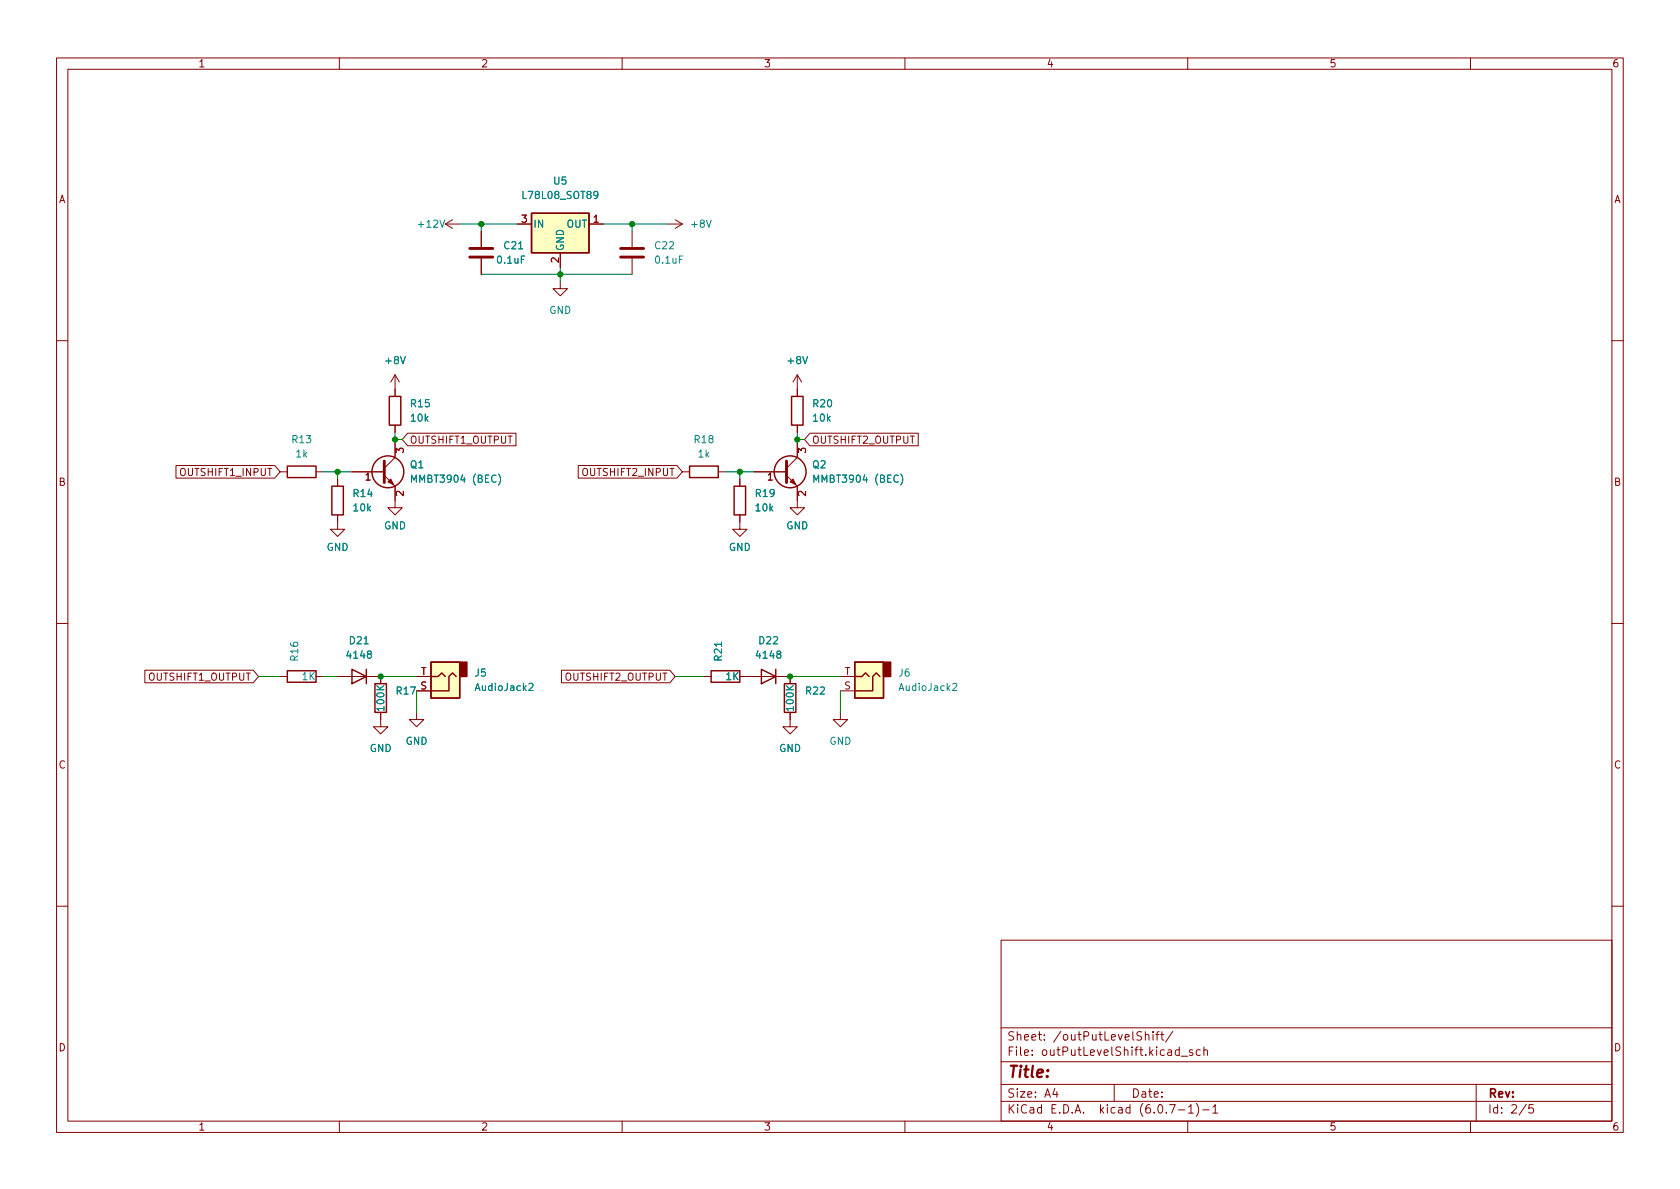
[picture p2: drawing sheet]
<svg xmlns="http://www.w3.org/2000/svg" width="297mm" height="210mm" viewBox="0 0 297 210" stroke-linecap="round" stroke-linejoin="round" font-family="sans-serif">
<g fill="none" stroke="#840000" stroke-width=".18">
<path d="M10 10.2h277v190.1h-277zM12 12.2h273v186.1h-273zM60 10.2v2M110 10.2v2M160 10.2v2M210 10.2v2M260 10.2v2M78.7 39.6l1.3 .8M78.7 39.6h2.6M80 38.9l-1.3 .7M91.4 39.6h2.6M104.1 39.6h2.6"/>
<path d="M118.1 39.6h2.5M119.4 38.9l1.2 .7M120.6 39.6l-1.2 .8M85.1 40.9v2.8M85.1 45.7v2.8M99.1 49.8v1.2h1.2l-1.2 1.3-1.3-1.3h1.3M99.1 44.7v2.5M111.8 40.9v2.8M111.8 45.7v2.8M10 60.2h2M69.8 66.3l-.7 1.3M69.8 66.3v3.8"/>
<path d="M69.8 75.2v1.2M69.8 78.4v2.5l-1.9 1.9M69.8 66.3l.8 1.3M72.1 76.6h19.1v2.2h-19.1l-1-1.1zM141 66.3l-.8 1.3M141 66.3v3.8M141 75.2v1.2M141 78.4v2.5l-1.9 1.9M141 66.3l.7 1.3M143.2 76.6h19.1v2.2h-19.1l-1-1.1zM285 60.2h2M31.1 82.3h17.5l.9 1.1-.9 1.1h-17.5z"/>
<path d="M49.5 83.4h1.3M55.9 83.4h1.2M59.7 91.1v2.5h1.3l-1.3 1.3-1.3-1.3h1.3M59.7 84.7v1.3M62.2 83.4h5.7M67.9 84.1l1.9 1.9v3.8h1.3l-1.3 1.3-1.2-1.3h1.2M102.2 82.3h17.5l.9 1.1-.9 1.1h-17.5zM120.6 83.4h1.3M127 83.4h1.3M130.8 91.1v2.5h1.3l-1.3 1.3-1.3-1.3h1.3M130.8 84.7v1.3M133.3 83.4h5.8"/>
<path d="M139.1 84.1l1.9 1.9v3.8h1.2l-1.2 1.3-1.3-1.3h1.3M10 110.2h2M25.6 118.5h19.2l.9 1.1-.9 1.1h-19.2zM49.5 119.6h1.3M55.9 119.6h1.2M59.7 119.6h7.6v1.3M73.7 119.6h2.5M99.3 118.5h19.1l1 1.1-1 1.1h-19.1zM124.5 119.6h1.2M130.8 119.6h8.9v1.3M148.6 119.6h2.5M285 110.2h2"/>
<path d="M67.3 126v2.5h1.3l-1.3 1.3-1.3-1.3h1.3M73.7 126v1.2h1.2l-1.2 1.3-1.3-1.3h1.3M73.7 122.2h2.5M139.7 126v2.5h1.3l-1.3 1.3-1.3-1.3h1.3M148.6 126v1.2h1.3l-1.3 1.3-1.3-1.3h1.3M148.6 122.2h2.5M10 160.2h2M177 166.3h108v32h-108zM285 160.2h2M60 198.3v2M110 198.3v2M160 198.3v2"/>
<path d="M177 194.8h108M177 191.8h108M177 187.8h108M177 181.8h108M186.5 192.5l-.4 1h1M186.9 193v1M197 191.8v3M201.9 182.5l-.6-.1-.2 .2v.4l.6 .3 .2 .3-.3 .3h-.6M202.5 183.1l.2-.2 .4 .1v.9M202.5 182.4v1.5M203.9 182.4v.2M203.9 182.9v1"/>
<path d="M204.4 182.9h.5M204.9 182.4l-.3 .2v1.3M205.2 182.9h.6M205.4 182.4v1.3l.4 .2M206.8 195.3h1l-.7 1.5M207.4 182.4l-1.3 1.9M208.4 196.3h1.1M208.5 185.7l-.4-.1-.3 .3v.4l.1 .3h.6M208.5 185.1v1.5M208.9 186.8h1.1M210 198.3v2M210.1 195.8l.5-.5v1.5"/>
<path d="M210.1 196.8h.9M210.9 185.7l-.4-.1-.2 .2 .1 .3 .5 .1v.4h-.6M211.5 195.1a1.72 1.72 0 0 1 0 2.3M212.2 185.7l-.4-.1-.3 .3v.4l.1 .3h.6M212.6 196.3h1.2M212.9 185.8l.2-.2 .3 .1 .1 .9M212.9 185.1v1.5M214.4 195.8l.5-.5v1.5M214.4 196.8h.9M260 198.3v2M261 191.8v6.5M269.9 195.3l-1.3 1.9"/>
<path d="M271.1 195.3h-.7l-.1 .7 .2-.1 .5 .1 .2 .2-.1 .5-.2 .1-.6-.1"/>
</g>
<g fill="#ffffc2" stroke="#ffffc2" stroke-width=".18">
<path d="M76.2 117.1h5.1v6.3h-5.1z"/>
<path d="M94 37.7h10.1v7h-10.1z"/>
<path d="M151.1 117.1h5.1v6.3h-5.1z"/>
</g>
<g fill="none" stroke="#840000" stroke-width=".25">
<path d="M94 37.7h10.1v7h-10.1zM68.8 70.1h2.1v5.1h-2.1zM140 70.1h2v5.1h-2zM50.8 82.4h5.1v2h-5.1zM58.7 86h2v5.1h-2zM121.9 82.4h5.1v2h-5.1zM129.8 86h2v5.1h-2zM50.8 118.6h5.1v2h-5.1zM62.2 118.4l2.6 1.2-2.6 1.3zM64.8 118.4v2.5M76.2 117.1h5.1v6.3h-5.1zM76.2 119.6h1.3l.6-.6 .6 .6"/>
<path d="M80.6 119.6l-.6-.6-.6 .6v2.6h-3.2M125.7 118.6h5.1v2h-5.1zM134.6 118.4l2.6 1.2-2.6 1.3zM137.2 118.4v2.5M151.1 117.1h5.1v6.3h-5.1zM151.1 119.6h1.3l.6-.6 .7 .6M155.6 119.6l-.7-.6-.6 .6v2.6h-3.2M66.3 120.9h2v5.1h-2zM138.7 120.9h2v5.1h-2z"/>
<circle cx="68.6" cy="83.4" r="2.82"/>
<circle cx="139.7" cy="83.4" r="2.82"/>
</g>
<g fill="#840000" stroke="#840000" stroke-width=".25">
<path d="M81.3 117.1h1.2v2.5h-1.2z"/>
<path d="M156.2 117.1h1.3v2.5h-1.3z"/>
</g>
<path d="M72.8 85.3v-1.3l.4 .9 .4-.9v1.3M88.1 83.8a1.46 1.46 0 0 1 0 2M143.9 85.3v-1.3l.4 .9 .4-.9v1.3M159.3 83.8a1.46 1.46 0 0 1 0 2M93.5 121l.5-.2 .2 .4-.7 .9h.7M168.4 121l.5-.2 .3 .4-.8 .9h.8" fill="none" stroke="#008484" stroke-width=".18"/>
<path d="M83.1 45.5h4M83.1 43.9h4M109.7 45.5h4.1M109.7 43.9h4.1M67.9 81.5v3.8M139.1 81.5v3.8" fill="none" stroke="#840000" stroke-width=".51"/>
<g fill="#840000" stroke="#840000" stroke-width=".18">
<path d="M68.6 85.2l.5-.5 .5 1z"/>
<path d="M139.7 85.2l.5-.5 .5 1z"/>
</g>
<g fill="none" stroke="#008400" stroke-width=".18">
<path d="M81.3 39.6h10.1M85.1 39.6v1.3M106.7 39.6h11.4M111.8 39.6v1.3M85.1 48.5h26.7M99.1 47.2v2.6M69.8 77.7h1.3M69.8 76.4v2M141 77.7h1.2M141 76.4v2M57.1 83.4h5.1M59.7 83.4v1.3"/>
<path d="M128.3 83.4h5M130.8 83.4v1.3M45.7 119.6h3.8M57.1 119.6h2.6M67.3 119.6h6.4M119.4 119.6h5.1M139.7 119.6h8.9M73.7 122.2v3.8M148.6 122.2v3.8"/>
</g>
<g fill="#008400" stroke="#008400" stroke-width=".18">
<circle cx="111.8" cy="39.6" r=".46"/>
<circle cx="130.8" cy="83.4" r=".46"/>
<circle cx="139.7" cy="119.6" r=".46"/>
<circle cx="99.1" cy="48.5" r=".46"/>
<circle cx="141" cy="77.7" r=".46"/>
<circle cx="69.8" cy="77.7" r=".46"/>
<circle cx="59.7" cy="83.4" r=".46"/>
<circle cx="67.3" cy="119.6" r=".46"/>
<circle cx="85.1" cy="39.6" r=".46"/>
</g>
<text font-size="2.8" fill="#840000" x="178" y="190.6">Title:</text>
<g font-size="2.1" fill="#840000">
<text x="178" y="184">Sheet: /outPutLevelShift/</text>
<text x="178" y="186.7">File: outPutLevelShift.kicad_sch</text>
<text x="178" y="196.9">KiCad E.D.A. kicad (6.0.7-1)-1</text>
<text x="178" y="194.1">Size: A4</text>
<text x="200" y="194.1">Date:</text>
<text x="263" y="194.1">Rev:</text>
<text x="263" y="196.9">Id: 2/5</text>
</g>
<g font-size="1.8" fill="#840000">
<text x="35" y="11.9">1</text>
<text x="85" y="11.9">2</text>
<text x="135" y="11.9">3</text>
<text x="185" y="11.9">4</text>
<text x="235" y="11.9">5</text>
<text x="285" y="11.9">6</text>
<text x="10.3" y="35.9">A</text>
<text x="285.3" y="35.9">A</text>
<text x="92.2" y="39.4">3</text>
<text x="104.9" y="39.4">1</text>
<text x="98.8" y="46.5" transform="rotate(-90 98.8 46.5)">2</text>
<text x="71.4" y="80.1" transform="rotate(-90 71.4 80.1)">3</text>
<text x="72.4" y="78.4">OUTSHIFT1_OUTPUT</text>
<text x="142.5" y="80.1" transform="rotate(-90 142.5 80.1)">3</text>
<text x="143.5" y="78.4">OUTSHIFT2_OUTPUT</text>
<text x="10.3" y="85.9">B</text>
<text x="32.1" y="84.2">OUTSHIFT1_INPUT</text>
<text x="64.6" y="85">1</text>
<text x="71.4" y="87.7" transform="rotate(-90 71.4 87.7)">2</text>
<text x="103.3" y="84.2">OUTSHIFT2_INPUT</text>
<text x="135.7" y="85">1</text>
<text x="142.5" y="87.7" transform="rotate(-90 142.5 87.7)">2</text>
<text x="285.3" y="85.9">B</text>
<text x="74.4" y="119.4">T</text>
<text x="149.3" y="119.4">T</text>
<text x="26.4" y="120.4">OUTSHIFT1_OUTPUT</text>
<text x="74.3" y="121.9">S</text>
<text x="100" y="120.4">OUTSHIFT2_OUTPUT</text>
<text x="149.3" y="121.9">S</text>
<text x="10.3" y="135.9">C</text>
<text x="285.3" y="135.9">C</text>
<text x="10.3" y="185.9">D</text>
<text x="285.3" y="185.9">D</text>
<text x="35" y="199.9">1</text>
<text x="85" y="199.9">2</text>
<text x="135" y="199.9">3</text>
<text x="185" y="199.9">4</text>
<text x="235" y="199.9">5</text>
<text x="285" y="199.9">6</text>
</g>
<g font-size="1.8" fill="#008484">
<text x="92.7" y="35.2">L78L08_SOT89</text>
<text x="97.9" y="32.6">U5</text>
<text x="74.1" y="40.3">+12V</text>
<text x="94.2" y="40.3">IN</text>
<text x="100.2" y="40.3">OUT</text>
<text x="122.3" y="40.3">+8V</text>
<text x="88" y="46.6">0.1uF</text>
<text x="89.2" y="44.1">C21</text>
<text x="99.7" y="44.4" transform="rotate(-90 99.7 44.4)">GND</text>
<text x="115.9" y="44.1">C22</text>
<text x="116" y="46.6">0.1uF</text>
<text x="97.1" y="55.5">GND</text>
<text x="68.3" y="64.4">+8V</text>
<text x="139.4" y="64.4">+8V</text>
<text x="72.7" y="72">R15</text>
<text x="72.7" y="74.5">10k</text>
<text x="143.8" y="72">R20</text>
<text x="143.8" y="74.5">10k</text>
<text x="51.7" y="78.4">R13</text>
<text x="52.4" y="80.9">1k</text>
<text x="72.6" y="82.8">Q1</text>
<text x="122.8" y="78.4">R18</text>
<text x="123.5" y="80.9">1k</text>
<text x="143.7" y="82.8">Q2</text>
<text x="62.5" y="87.9">R14</text>
<text x="73.3" y="85.3">MMBT3904 (BEC)</text>
<text x="133.7" y="87.9">R19</text>
<text x="144.4" y="85.3">MMBT3904 (BEC)</text>
<text x="62.6" y="90.4">10k</text>
<text x="67.9" y="93.6">GND</text>
<text x="133.7" y="90.4">10k</text>
<text x="139" y="93.6">GND</text>
<text x="57.7" y="97.4">GND</text>
<text x="128.8" y="97.4">GND</text>
<text x="61.9" y="113.9">D21</text>
<text x="134.3" y="113.9">D22</text>
<text x="52.7" y="116.8" transform="rotate(-90 52.7 116.8)">R16</text>
<text x="61.5" y="116.5">4148</text>
<text x="84" y="119.6">J5</text>
<text x="127.6" y="116.8" transform="rotate(-90 127.6 116.8)">R21</text>
<text x="133.9" y="116.5">4148</text>
<text x="158.9" y="119.6">J6</text>
<text x="53.4" y="120.3">1K</text>
<text x="67.9" y="125.6" transform="rotate(-90 67.9 125.6)">100K</text>
<text x="70.2" y="122.8">R17</text>
<text x="84.2" y="122.2">AudioJack2</text>
<text x="128.4" y="120.3">1K</text>
<text x="140.3" y="125.6" transform="rotate(-90 140.3 125.6)">100K</text>
<text x="142.5" y="122.8">R22</text>
<text x="159.2" y="122.2">AudioJack2</text>
<text x="71.7" y="131.7">GND</text>
<text x="146.6" y="131.7">GND</text>
<text x="65.3" y="133">GND</text>
<text x="137.7" y="133">GND</text>
</g>
</svg>
